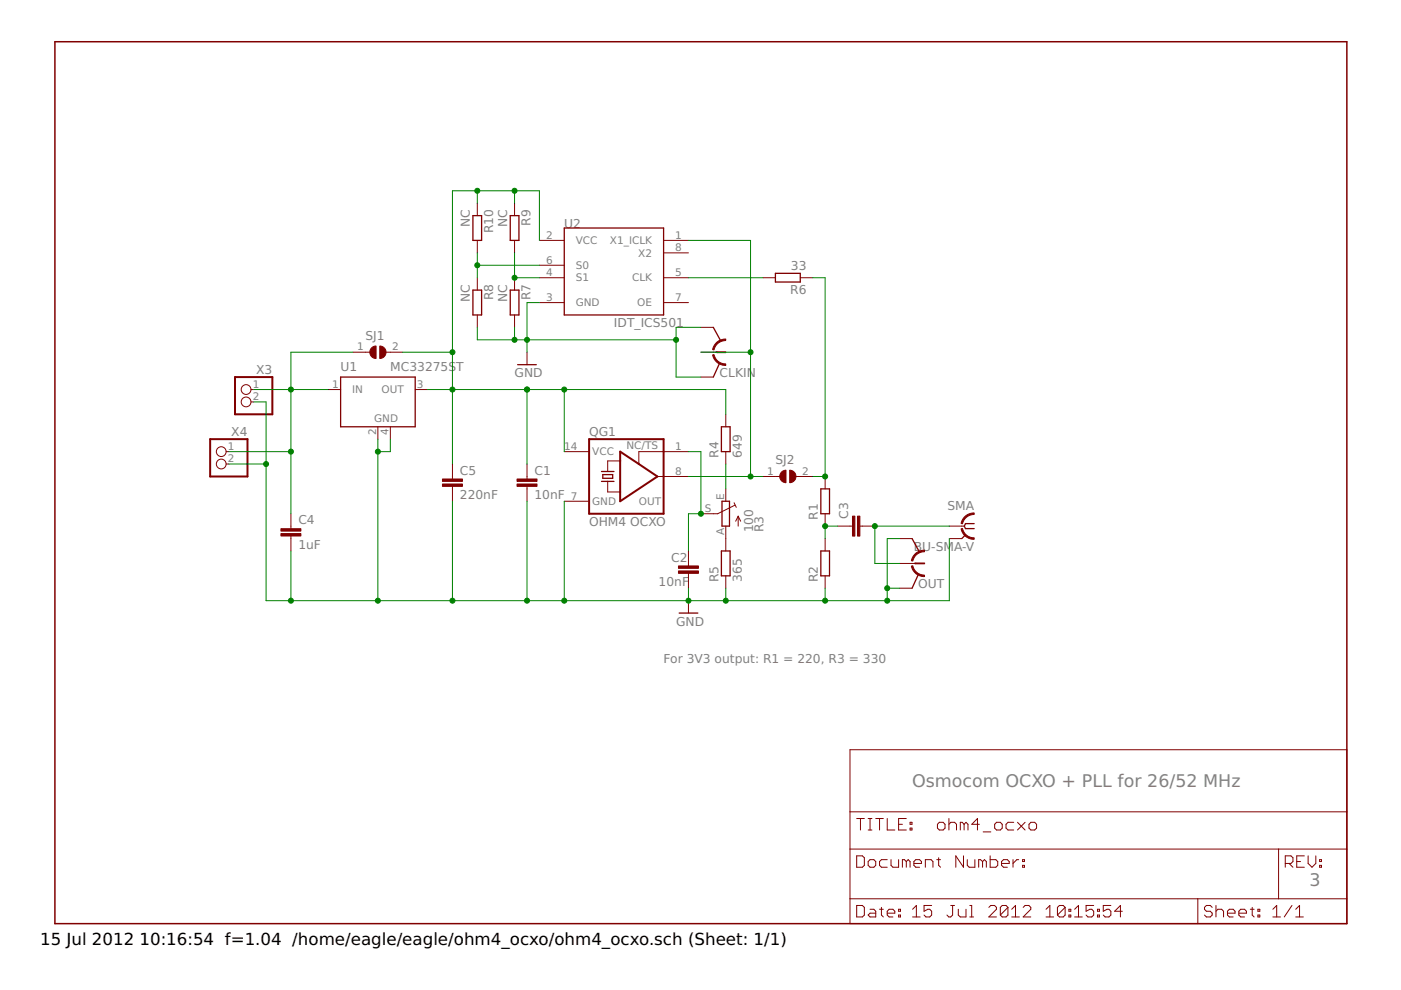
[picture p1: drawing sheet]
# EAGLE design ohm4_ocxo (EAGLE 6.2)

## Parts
C1  10nF  C-EUC0603  [C0603]
C2  10nF  C-EUC0603  [C0603]
C3  C-EUC0603  [C0603]
C4  1uF  C-EUC0603  [C0603]
C5  220nF  C-EUC0603  [C0603]
CLKIN  HRS_UFL  [HRS_UFL]
OUT  HRS_UFL  [HRS_UFL]
QG1  OHM4 OCXO  XO-14  [DIL14S]
R1  R-EU_R0603  [R0603]
R2  R-EU_R0603  [R0603]
R3  100  TRIM_EU-PTSPIN  [PT-SPIN]
R4  649  R-EU_R0603  [R0603]
R5  365  R-EU_R0603  [R0603]
R6  33  R-EU_R0603  [R0603]
R7  NC  R-EU_R0603  [R0603]
R8  NC  R-EU_R0603  [R0603]
R9  NC  R-EU_R0603  [R0603]
R10  NC  R-EU_R0603  [R0603]
SJ1  SJ  [SJ]
SJ2  SJ  [SJ]
SMA  BU-SMA-V  [BU-SMA-V]
U1  MC33275ST  [SOT223]
U2  IDT_ICS501  [SOIC08]
X3  PINHD-1X2  [1X02]
X4  PINHD-1X2  [1X02]

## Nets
GND [power]: C1.2 C2.2 C4.2 C5.2 CLKIN.GND@1(GND) CLKIN.GND@2(GND) OUT.GND@1(GND) OUT.GND@2(GND) QG1.7(GND) R2.1 R5.1 R7.2 R8.2 SMA.2(GND) U1.2(GND) U1.4(GND1) U2.3(GND) X3.2 X4.2
N$1: C3.1 R1.1 R2.2
N$3 [power]: C4.1 SJ1.1 U1.1(IN) X3.1 X4.1
N$4: R1.2 R6.1 SJ2.2
N$5: C2.1 QG1.1(TS) R3.S
N$6: CLKIN.SIG QG1.8(OUT) SJ2.1 U2.1(X1_ICLK)
N$7: R6.2 U2.5(CLK)
N$8: R7.1 R9.2 U2.4(S1)
N$9: R8.1 R10.2 U2.6(S0)
N$10: R3.A R5.2
N$11: R3.E R4.1
N$12: C3.2 OUT.SIG SMA.1
VCC [power]: C1.1 C5.1 QG1.14(VCC) R4.2 R9.1 R10.1 SJ1.2 U1.3(OUT) U2.2(VCC)
Unconnected: U2.7(OE) U2.8(X2)

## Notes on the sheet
- For 3V3 output: R1 = 220, R3 = 330

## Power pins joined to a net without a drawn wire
GND: SMA.3(GND) SMA.4(GND) SMA.5(GND)

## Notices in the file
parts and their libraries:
SparkFun-Connectors: Licensing: CC v3.0 Share-Alike You are welcome to use this library for commercial purposes.
